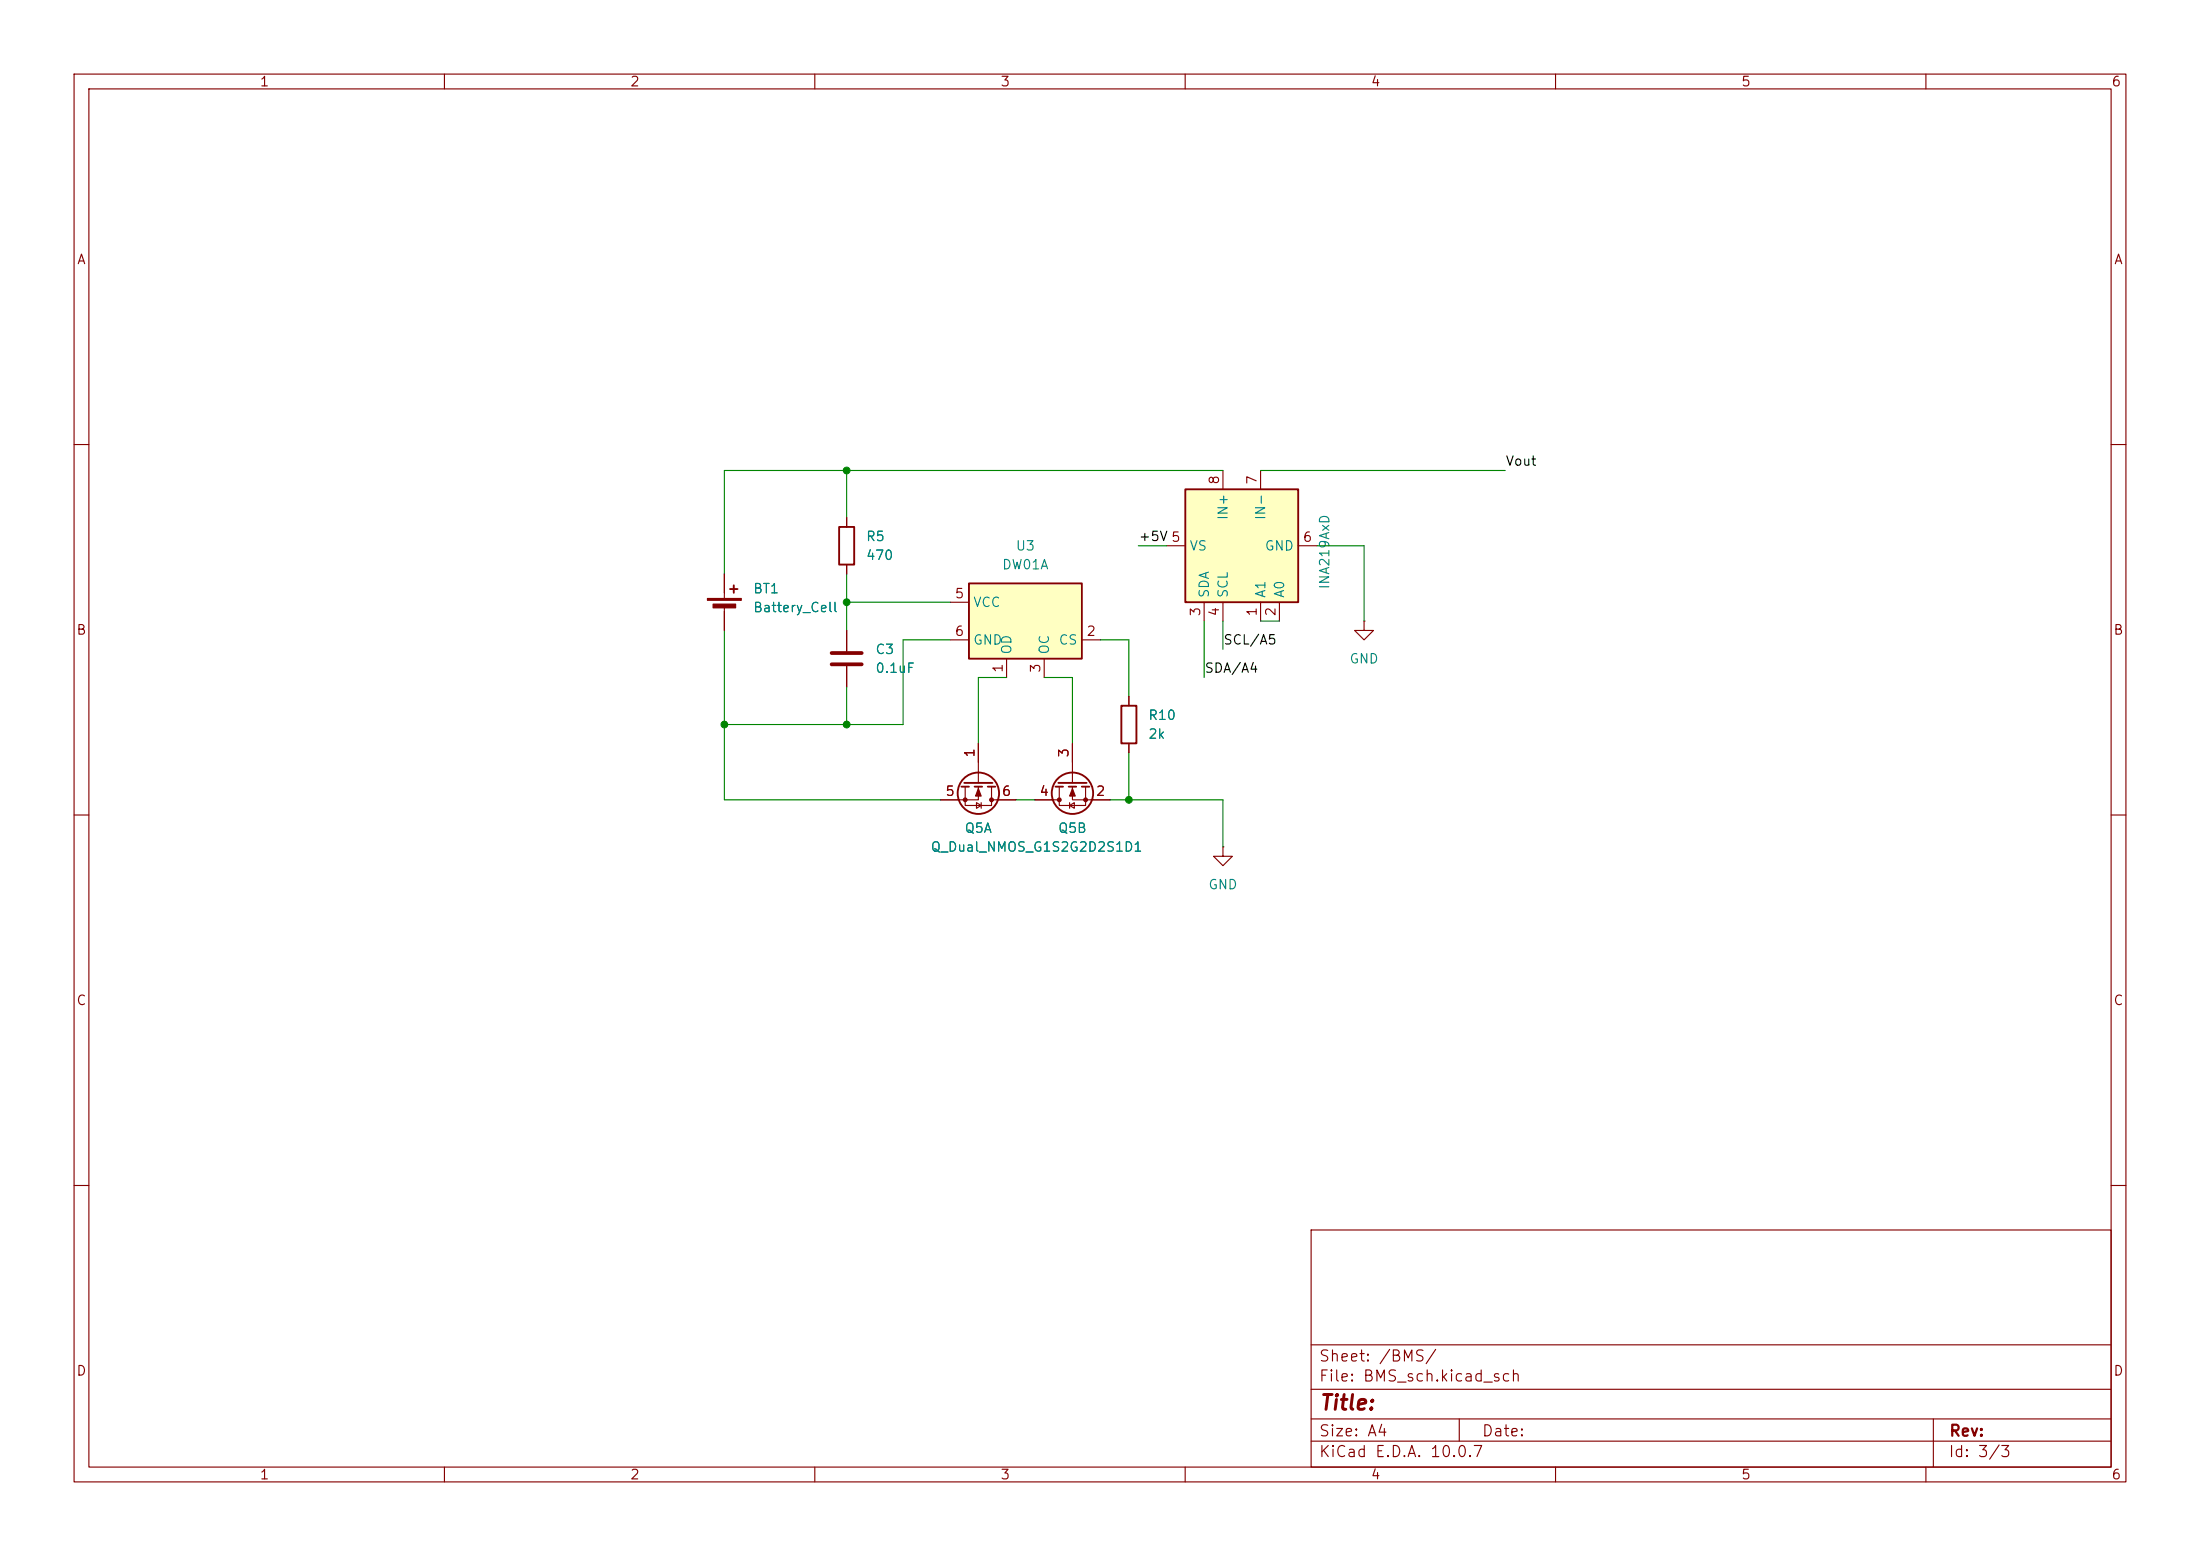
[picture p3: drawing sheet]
(kicad_sch
 (version 20260306)
 (generator "eeschema")
 (generator_version "10.0")
 (paper "A4")
 (lib_symbols
  (symbol "Battery_Management:DW01A" (exclude_from_sim no) (in_bom yes) (on_board yes)
   (in_pos_files yes)
   (duplicate_pin_numbers_are_jumpers no)
   (property "Reference" "U" (at -6.604 6.35 0) (show_name no) (do_not_autoplace no) (effects (font (size 1.27 1.27))))
   (property "Value" "DW01A" (at 4.318 6.604 0) (show_name no) (do_not_autoplace no) (effects (font (size 1.27 1.27))))
   (property "Footprint" "Package_TO_SOT_SMD:SOT-23-6" (at 0 0 0) (show_name no) (do_not_autoplace no) (hide yes) (effects (font (size 1.27 1.27))))
   (property "Datasheet" "https://hmsemi.com/downfile/DW01A.PDF" (at 0 0 0) (show_name no) (do_not_autoplace no) (hide yes) (effects (font (size 1.27 1.27))))
   (property "Description" "Overcharge, overcurrent and overdischarge protection IC for single cell lithium-ion/polymer battery" (at 0.254 1.524 0) (show_name no) (do_not_autoplace no) (hide yes) (effects (font (size 1.27 1.27))))
   (symbol "DW01A_0_1"
    (pin output line (at -2.54 -7.62 90) (length 2.54) (name "OD" (effects (font (size 1.27 1.27)))) (number "1" (effects (font (size 1.27 1.27)))))
    (pin input line (at 10.16 -2.54 180) (length 2.54) (name "CS" (effects (font (size 1.27 1.27)))) (number "2" (effects (font (size 1.27 1.27)))))
    (pin output line (at 2.54 -7.62 90) (length 2.54) (name "OC" (effects (font (size 1.27 1.27)))) (number "3" (effects (font (size 1.27 1.27)))))
    (pin power_in line (at -10.16 2.54 0) (length 2.54) (name "VCC" (effects (font (size 1.27 1.27)))) (number "5" (effects (font (size 1.27 1.27)))))
    (pin power_in line (at -10.16 -2.54 0) (length 2.54) (name "GND" (effects (font (size 1.27 1.27)))) (number "6" (effects (font (size 1.27 1.27))))))
   (symbol "DW01A_1_1"
    (rectangle (start -7.62 5.08) (end 7.62 -5.08) (stroke (width 0.254) (type default)) (fill (type background)))
    (pin no_connect line (at 10.16 2.54 180) (length 2.54) (hide yes) (name "TD" (effects (font (size 1.27 1.27)))) (number "4" (effects (font (size 1.27 1.27))))))
   (embedded_fonts no))
  (symbol "Device:Battery_Cell"
   (pin_numbers (hide yes))
   (pin_names
    (offset 0) (hide yes)) (exclude_from_sim no) (in_bom yes) (on_board yes)
   (in_pos_files yes)
   (duplicate_pin_numbers_are_jumpers no)
   (property "Reference" "BT" (at 2.54 2.54 0) (show_name no) (do_not_autoplace no) (effects (font (size 1.27 1.27)) (justify left)))
   (property "Value" "Battery_Cell" (at 2.54 0 0) (show_name no) (do_not_autoplace no) (effects (font (size 1.27 1.27)) (justify left)))
   (property "Footprint" "" (at 0 1.524 90) (show_name no) (do_not_autoplace no) (hide yes) (effects (font (size 1.27 1.27))))
   (property "Datasheet" "" (at 0 1.524 90) (show_name no) (do_not_autoplace no) (hide yes) (effects (font (size 1.27 1.27))))
   (property "Description" "Single-cell battery" (at 0 0 0) (show_name no) (do_not_autoplace no) (hide yes) (effects (font (size 1.27 1.27))))
   (property "Sim.Device" "V" (at 0 0 0) (show_name no) (do_not_autoplace no) (hide yes) (effects (font (size 1.27 1.27))))
   (property "Sim.Type" "DC" (at 0 0 0) (show_name no) (do_not_autoplace no) (hide yes) (effects (font (size 1.27 1.27))))
   (property "Sim.Pins" "1=+ 2=-" (at 0 0 0) (show_name no) (do_not_autoplace no) (hide yes) (effects (font (size 1.27 1.27))))
   (symbol "Battery_Cell_0_1"
    (rectangle (start -2.286 1.778) (end 2.286 1.524) (stroke (width 0) (type default)) (fill (type outline)))
    (rectangle (start -1.524 1.016) (end 1.524 0.508) (stroke (width 0) (type default)) (fill (type outline)))
    (polyline (pts (xy 0 1.778) (xy 0 2.54)) (stroke (width 0) (type default)) (fill (type none)))
    (polyline (pts (xy 0 0.762) (xy 0 0)) (stroke (width 0) (type default)) (fill (type none)))
    (polyline (pts (xy 0.762 3.048) (xy 1.778 3.048)) (stroke (width 0.254) (type default)) (fill (type none)))
    (polyline (pts (xy 1.27 3.556) (xy 1.27 2.54)) (stroke (width 0.254) (type default)) (fill (type none))))
   (symbol "Battery_Cell_1_1"
    (pin passive line (at 0 5.08 270) (length 2.54) (name "+" (effects (font (size 1.27 1.27)))) (number "1" (effects (font (size 1.27 1.27)))))
    (pin passive line (at 0 -2.54 90) (length 2.54) (name "-" (effects (font (size 1.27 1.27)))) (number "2" (effects (font (size 1.27 1.27))))))
   (embedded_fonts no))
  (symbol "Device:C"
   (pin_numbers (hide yes))
   (pin_names
    (offset 0.254)) (exclude_from_sim no) (in_bom yes) (on_board yes)
   (in_pos_files yes)
   (duplicate_pin_numbers_are_jumpers no)
   (property "Reference" "C" (at 0.635 2.54 0) (show_name no) (do_not_autoplace no) (effects (font (size 1.27 1.27)) (justify left)))
   (property "Value" "C" (at 0.635 -2.54 0) (show_name no) (do_not_autoplace no) (effects (font (size 1.27 1.27)) (justify left)))
   (property "Footprint" "" (at 0.9652 -3.81 0) (show_name no) (do_not_autoplace no) (hide yes) (effects (font (size 1.27 1.27))))
   (property "Datasheet" "" (at 0 0 0) (show_name no) (do_not_autoplace no) (hide yes) (effects (font (size 1.27 1.27))))
   (property "Description" "Unpolarized capacitor" (at 0 0 0) (show_name no) (do_not_autoplace no) (hide yes) (effects (font (size 1.27 1.27))))
   (symbol "C_0_1"
    (polyline (pts (xy -2.032 0.762) (xy 2.032 0.762)) (stroke (width 0.508) (type default)) (fill (type none)))
    (polyline (pts (xy -2.032 -0.762) (xy 2.032 -0.762)) (stroke (width 0.508) (type default)) (fill (type none))))
   (symbol "C_1_1"
    (pin passive line (at 0 3.81 270) (length 2.794) (name "" (effects (font (size 1.27 1.27)))) (number "1" (effects (font (size 1.27 1.27)))))
    (pin passive line (at 0 -3.81 90) (length 2.794) (name "" (effects (font (size 1.27 1.27)))) (number "2" (effects (font (size 1.27 1.27))))))
   (embedded_fonts no))
  (symbol "Device:R"
   (pin_numbers (hide yes))
   (pin_names
    (offset 0)) (exclude_from_sim no) (in_bom yes) (on_board yes)
   (in_pos_files yes)
   (duplicate_pin_numbers_are_jumpers no)
   (property "Reference" "R" (at 2.032 0 90) (show_name no) (do_not_autoplace no) (effects (font (size 1.27 1.27))))
   (property "Value" "R" (at 0 0 90) (show_name no) (do_not_autoplace no) (effects (font (size 1.27 1.27))))
   (property "Footprint" "" (at -1.778 0 90) (show_name no) (do_not_autoplace no) (hide yes) (effects (font (size 1.27 1.27))))
   (property "Datasheet" "" (at 0 0 0) (show_name no) (do_not_autoplace no) (hide yes) (effects (font (size 1.27 1.27))))
   (property "Description" "Resistor" (at 0 0 0) (show_name no) (do_not_autoplace no) (hide yes) (effects (font (size 1.27 1.27))))
   (symbol "R_0_1"
    (rectangle (start -1.016 -2.54) (end 1.016 2.54) (stroke (width 0.254) (type default)) (fill (type none))))
   (symbol "R_1_1"
    (pin passive line (at 0 3.81 270) (length 1.27) (name "" (effects (font (size 1.27 1.27)))) (number "1" (effects (font (size 1.27 1.27)))))
    (pin passive line (at 0 -3.81 90) (length 1.27) (name "" (effects (font (size 1.27 1.27)))) (number "2" (effects (font (size 1.27 1.27))))))
   (embedded_fonts no))
  (symbol "Sensor_Energy:INA219AxD" (exclude_from_sim no) (in_bom yes) (on_board yes)
   (in_pos_files yes)
   (duplicate_pin_numbers_are_jumpers no)
   (property "Reference" "U" (at -6.35 8.89 0) (show_name no) (do_not_autoplace no) (effects (font (size 1.27 1.27))))
   (property "Value" "INA219AxD" (at 5.08 8.89 0) (show_name no) (do_not_autoplace no) (effects (font (size 1.27 1.27))))
   (property "Footprint" "Package_SO:SOIC-8_3.9x4.9mm_P1.27mm" (at 20.32 -8.89 0) (show_name no) (do_not_autoplace no) (hide yes) (effects (font (size 1.27 1.27))))
   (property "Datasheet" "http://www.ti.com/lit/ds/symlink/ina219.pdf" (at 8.89 -2.54 0) (show_name no) (do_not_autoplace no) (hide yes) (effects (font (size 1.27 1.27))))
   (property "Description" "Zero-Drift, Bidirectional Current/Power Monitor (0-26V) With I2C Interface, SOIC-8" (at 0 0 0) (show_name no) (do_not_autoplace no) (hide yes) (effects (font (size 1.27 1.27))))
   (symbol "INA219AxD_0_1"
    (rectangle (start -7.62 7.62) (end 7.62 -7.62) (stroke (width 0.254) (type default)) (fill (type background))))
   (symbol "INA219AxD_1_1"
    (pin input line (at 10.16 -2.54 180) (length 2.54) (name "A1" (effects (font (size 1.27 1.27)))) (number "1" (effects (font (size 1.27 1.27)))))
    (pin input line (at 10.16 -5.08 180) (length 2.54) (name "A0" (effects (font (size 1.27 1.27)))) (number "2" (effects (font (size 1.27 1.27)))))
    (pin bidirectional line (at 10.16 5.08 180) (length 2.54) (name "SDA" (effects (font (size 1.27 1.27)))) (number "3" (effects (font (size 1.27 1.27)))))
    (pin input line (at 10.16 2.54 180) (length 2.54) (name "SCL" (effects (font (size 1.27 1.27)))) (number "4" (effects (font (size 1.27 1.27)))))
    (pin power_in line (at 0 10.16 270) (length 2.54) (name "VS" (effects (font (size 1.27 1.27)))) (number "5" (effects (font (size 1.27 1.27)))))
    (pin power_in line (at 0 -10.16 90) (length 2.54) (name "GND" (effects (font (size 1.27 1.27)))) (number "6" (effects (font (size 1.27 1.27)))))
    (pin input line (at -10.16 -2.54 0) (length 2.54) (name "IN-" (effects (font (size 1.27 1.27)))) (number "7" (effects (font (size 1.27 1.27)))))
    (pin input line (at -10.16 2.54 0) (length 2.54) (name "IN+" (effects (font (size 1.27 1.27)))) (number "8" (effects (font (size 1.27 1.27))))))
   (embedded_fonts no))
  (symbol "Transistor_FET:Q_Dual_NMOS_G1S2G2D2S1D1"
   (pin_names
    (offset 0) (hide yes)) (exclude_from_sim no) (in_bom yes) (on_board yes)
   (in_pos_files yes)
   (duplicate_pin_numbers_are_jumpers no)
   (property "Reference" "Q" (at 5.08 1.905 0) (show_name no) (do_not_autoplace no) (effects (font (size 1.27 1.27)) (justify left)))
   (property "Value" "Q_Dual_NMOS_G1S2G2D2S1D1" (at 5.08 0 0) (show_name no) (do_not_autoplace no) (effects (font (size 1.27 1.27)) (justify left)))
   (property "Footprint" "" (at 5.08 0 0) (show_name no) (do_not_autoplace no) (hide yes) (effects (font (size 1.27 1.27))))
   (property "Datasheet" "" (at 5.08 0 0) (show_name no) (do_not_autoplace no) (hide yes) (effects (font (size 1.27 1.27))))
   (property "Description" "Dual NMOS transistor, 6 pin package" (at 0 0 0) (show_name no) (do_not_autoplace no) (hide yes) (effects (font (size 1.27 1.27))))
   (symbol "Q_Dual_NMOS_G1S2G2D2S1D1_0_1"
    (polyline (pts (xy 0.254 1.905) (xy 0.254 -1.905)) (stroke (width 0.254) (type default)) (fill (type none)))
    (polyline (pts (xy 0.254 0) (xy -2.54 0)) (stroke (width 0) (type default)) (fill (type none)))
    (polyline (pts (xy 0.762 2.286) (xy 0.762 1.27)) (stroke (width 0.254) (type default)) (fill (type none)))
    (polyline (pts (xy 0.762 0.508) (xy 0.762 -0.508)) (stroke (width 0.254) (type default)) (fill (type none)))
    (polyline (pts (xy 0.762 -1.27) (xy 0.762 -2.286)) (stroke (width 0.254) (type default)) (fill (type none)))
    (polyline (pts (xy 0.762 -1.778) (xy 3.302 -1.778) (xy 3.302 1.778) (xy 0.762 1.778)) (stroke (width 0) (type default)) (fill (type none)))
    (polyline (pts (xy 1.016 0) (xy 2.032 0.381) (xy 2.032 -0.381) (xy 1.016 0)) (stroke (width 0) (type default)) (fill (type outline)))
    (circle (center 1.651 0) (radius 2.794) (stroke (width 0.254) (type default)) (fill (type none)))
    (polyline (pts (xy 2.54 2.54) (xy 2.54 1.778)) (stroke (width 0) (type default)) (fill (type none)))
    (circle (center 2.54 1.778) (radius 0.254) (stroke (width 0) (type default)) (fill (type outline)))
    (circle (center 2.54 -1.778) (radius 0.254) (stroke (width 0) (type default)) (fill (type outline)))
    (polyline (pts (xy 2.54 -2.54) (xy 2.54 0) (xy 0.762 0)) (stroke (width 0) (type default)) (fill (type none)))
    (polyline (pts (xy 2.921 0.381) (xy 3.683 0.381)) (stroke (width 0) (type default)) (fill (type none)))
    (polyline (pts (xy 3.302 0.381) (xy 2.921 -0.254) (xy 3.683 -0.254) (xy 3.302 0.381)) (stroke (width 0) (type default)) (fill (type none))))
   (symbol "Q_Dual_NMOS_G1S2G2D2S1D1_1_1"
    (pin input line (at -5.08 0 0) (length 2.54) (name "G" (effects (font (size 1.27 1.27)))) (number "1" (effects (font (size 1.27 1.27)))))
    (pin passive line (at 2.54 -5.08 90) (length 2.54) (name "S" (effects (font (size 1.27 1.27)))) (number "5" (effects (font (size 1.27 1.27)))))
    (pin passive line (at 2.54 5.08 270) (length 2.54) (name "D" (effects (font (size 1.27 1.27)))) (number "6" (effects (font (size 1.27 1.27))))))
   (symbol "Q_Dual_NMOS_G1S2G2D2S1D1_2_1"
    (pin passive line (at 2.54 -5.08 90) (length 2.54) (name "S" (effects (font (size 1.27 1.27)))) (number "2" (effects (font (size 1.27 1.27)))))
    (pin input line (at -5.08 0 0) (length 2.54) (name "G" (effects (font (size 1.27 1.27)))) (number "3" (effects (font (size 1.27 1.27)))))
    (pin passive line (at 2.54 5.08 270) (length 2.54) (name "D" (effects (font (size 1.27 1.27)))) (number "4" (effects (font (size 1.27 1.27))))))
   (embedded_fonts no))
  (symbol "power:GND"
   (power global)
   (pin_numbers (hide yes))
   (pin_names
    (offset 0) (hide yes)) (exclude_from_sim no) (in_bom yes) (on_board yes)
   (in_pos_files yes)
   (duplicate_pin_numbers_are_jumpers no)
   (property "Reference" "#PWR" (at 0 -6.35 0) (show_name no) (do_not_autoplace no) (hide yes) (effects (font (size 1.27 1.27))))
   (property "Value" "GND" (at 0 -3.81 0) (show_name no) (do_not_autoplace no) (effects (font (size 1.27 1.27))))
   (property "Footprint" "" (at 0 0 0) (show_name no) (do_not_autoplace no) (hide yes) (effects (font (size 1.27 1.27))))
   (property "Datasheet" "" (at 0 0 0) (show_name no) (do_not_autoplace no) (hide yes) (effects (font (size 1.27 1.27))))
   (property "Description" "Power symbol creates a global label with name \"GND\" , ground" (at 0 0 0) (show_name no) (do_not_autoplace no) (hide yes) (effects (font (size 1.27 1.27))))
   (symbol "GND_0_1"
    (polyline (pts (xy 0 0) (xy 0 -1.27) (xy 1.27 -1.27) (xy 0 -2.54) (xy -1.27 -1.27) (xy 0 -1.27)) (stroke (width 0) (type default)) (fill (type none))))
   (symbol "GND_1_1"
    (pin power_in line (at 0 0 270) (length 0) (name "" (effects (font (size 1.27 1.27)))) (number "1" (effects (font (size 1.27 1.27))))))
   (embedded_fonts no)))
 (junction
  (at 114.3 81.28)
  (diameter 0)
  (color 0 0 0 0))
 (junction
  (at 152.4 107.95)
  (diameter 0)
  (color 0 0 0 0))
 (junction
  (at 97.79 97.79)
  (diameter 0)
  (color 0 0 0 0))
 (junction
  (at 114.3 63.5)
  (diameter 0)
  (color 0 0 0 0))
 (junction
  (at 114.3 97.79)
  (diameter 0)
  (color 0 0 0 0))
 (wire
  (pts (xy 97.79 85.09) (xy 97.79 97.79))
  (stroke (width 0) (type default)))
 (wire
  (pts (xy 148.59 86.36) (xy 152.4 86.36))
  (stroke (width 0) (type default)))
 (wire
  (pts (xy 162.56 83.82) (xy 162.56 91.44))
  (stroke (width 0) (type default)))
 (wire
  (pts (xy 170.18 63.5) (xy 203.2 63.5))
  (stroke (width 0) (type default)))
 (wire
  (pts (xy 144.78 100.33) (xy 144.78 91.44))
  (stroke (width 0) (type default)))
 (wire
  (pts (xy 121.92 86.36) (xy 121.92 97.79))
  (stroke (width 0) (type default)))
 (wire
  (pts (xy 114.3 69.85) (xy 114.3 63.5))
  (stroke (width 0) (type default)))
 (wire
  (pts (xy 165.1 83.82) (xy 165.1 87.63))
  (stroke (width 0) (type default)))
 (wire
  (pts (xy 114.3 81.28) (xy 114.3 85.09))
  (stroke (width 0) (type default)))
 (wire
  (pts (xy 184.15 73.66) (xy 184.15 83.82))
  (stroke (width 0) (type default)))
 (wire
  (pts (xy 114.3 81.28) (xy 128.27 81.28))
  (stroke (width 0) (type default)))
 (wire
  (pts (xy 114.3 77.47) (xy 114.3 81.28))
  (stroke (width 0) (type default)))
 (wire
  (pts (xy 149.86 107.95) (xy 152.4 107.95))
  (stroke (width 0) (type default)))
 (wire
  (pts (xy 114.3 97.79) (xy 121.92 97.79))
  (stroke (width 0) (type default)))
 (wire
  (pts (xy 153.67 73.66) (xy 157.48 73.66))
  (stroke (width 0) (type default)))
 (wire
  (pts (xy 128.27 86.36) (xy 121.92 86.36))
  (stroke (width 0) (type default)))
 (wire
  (pts (xy 97.79 63.5) (xy 97.79 77.47))
  (stroke (width 0) (type default)))
 (wire
  (pts (xy 165.1 107.95) (xy 165.1 114.3))
  (stroke (width 0) (type default)))
 (wire
  (pts (xy 114.3 63.5) (xy 97.79 63.5))
  (stroke (width 0) (type default)))
 (wire
  (pts (xy 97.79 97.79) (xy 114.3 97.79))
  (stroke (width 0) (type default)))
 (wire
  (pts (xy 177.8 73.66) (xy 184.15 73.66))
  (stroke (width 0) (type default)))
 (wire
  (pts (xy 97.79 107.95) (xy 97.79 97.79))
  (stroke (width 0) (type default)))
 (wire
  (pts (xy 132.08 91.44) (xy 135.89 91.44))
  (stroke (width 0) (type default)))
 (wire
  (pts (xy 144.78 91.44) (xy 140.97 91.44))
  (stroke (width 0) (type default)))
 (wire
  (pts (xy 170.18 83.82) (xy 172.72 83.82))
  (stroke (width 0) (type default)))
 (wire
  (pts (xy 97.79 107.95) (xy 127 107.95))
  (stroke (width 0) (type default)))
 (wire
  (pts (xy 152.4 86.36) (xy 152.4 93.98))
  (stroke (width 0) (type default)))
 (wire
  (pts (xy 114.3 97.79) (xy 114.3 92.71))
  (stroke (width 0) (type default)))
 (wire
  (pts (xy 114.3 63.5) (xy 165.1 63.5))
  (stroke (width 0) (type default)))
 (wire
  (pts (xy 152.4 107.95) (xy 165.1 107.95))
  (stroke (width 0) (type default)))
 (wire
  (pts (xy 132.08 100.33) (xy 132.08 91.44))
  (stroke (width 0) (type default)))
 (wire
  (pts (xy 137.16 107.95) (xy 139.7 107.95))
  (stroke (width 0) (type default)))
 (wire
  (pts (xy 152.4 101.6) (xy 152.4 107.95))
  (stroke (width 0) (type default)))
 (label "SDA{slash}A4"
  (at 162.56 91.44 0)
  (effects (font (size 1.27 1.27)) (justify left bottom)))
 (label "SCL{slash}A5"
  (at 165.1 87.63 0)
  (effects (font (size 1.27 1.27)) (justify left bottom)))
 (label "Vout"
  (at 203.2 63.5 0)
  (effects (font (size 1.27 1.27)) (justify left bottom)))
 (label "+5V"
  (at 153.67 73.66 0)
  (effects (font (size 1.27 1.27)) (justify left bottom)))
 (symbol
  (lib_id "Device:R")
  (at 114.3 73.66 0)
  (unit 1)
  (body_style 1)
  (exclude_from_sim no)
  (in_bom yes)
  (on_board yes)
  (in_pos_files yes)
  (dnp no)
  (fields_autoplaced yes)
  (property "Reference" "R5" (at 116.84 72.3899 0) (show_name no) (do_not_autoplace no) (effects (font (size 1.27 1.27)) (justify left)))
  (property "Value" "470" (at 116.84 74.9299 0) (show_name no) (do_not_autoplace no) (effects (font (size 1.27 1.27)) (justify left)))
  (property "Footprint" "" (at 112.522 73.66 90) (hide yes) (show_name no) (do_not_autoplace no) (effects (font (size 1.27 1.27))))
  (property "Datasheet" "" (at 114.3 73.66 0) (hide yes) (show_name no) (do_not_autoplace no) (effects (font (size 1.27 1.27))))
  (property "Description" "Resistor" (at 114.3 73.66 0) (hide yes) (show_name no) (do_not_autoplace no) (effects (font (size 1.27 1.27))))
  (pin "1")
  (pin "2"))
 (symbol
  (lib_id "power:GND")
  (at 165.1 114.3 0)
  (unit 1)
  (body_style 1)
  (exclude_from_sim no)
  (in_bom yes)
  (on_board yes)
  (in_pos_files yes)
  (dnp no)
  (fields_autoplaced yes)
  (property "Reference" "#PWR019" (at 165.1 120.65 0) (hide yes) (show_name no) (do_not_autoplace no) (effects (font (size 1.27 1.27))))
  (property "Value" "GND" (at 165.1 119.38 0) (show_name no) (do_not_autoplace no) (effects (font (size 1.27 1.27))))
  (property "Footprint" "" (at 165.1 114.3 0) (hide yes) (show_name no) (do_not_autoplace no) (effects (font (size 1.27 1.27))))
  (property "Datasheet" "" (at 165.1 114.3 0) (hide yes) (show_name no) (do_not_autoplace no) (effects (font (size 1.27 1.27))))
  (property "Description" "Power symbol creates a global label with name \"GND\" , ground" (at 165.1 114.3 0) (hide yes) (show_name no) (do_not_autoplace no) (effects (font (size 1.27 1.27))))
  (pin "1"))
 (symbol
  (lib_id "Device:C")
  (at 114.3 88.9 0)
  (unit 1)
  (body_style 1)
  (exclude_from_sim no)
  (in_bom yes)
  (on_board yes)
  (in_pos_files yes)
  (dnp no)
  (fields_autoplaced yes)
  (property "Reference" "C3" (at 118.11 87.6299 0) (show_name no) (do_not_autoplace no) (effects (font (size 1.27 1.27)) (justify left)))
  (property "Value" "0.1uF" (at 118.11 90.1699 0) (show_name no) (do_not_autoplace no) (effects (font (size 1.27 1.27)) (justify left)))
  (property "Footprint" "" (at 115.2652 92.71 0) (hide yes) (show_name no) (do_not_autoplace no) (effects (font (size 1.27 1.27))))
  (property "Datasheet" "" (at 114.3 88.9 0) (hide yes) (show_name no) (do_not_autoplace no) (effects (font (size 1.27 1.27))))
  (property "Description" "Unpolarized capacitor" (at 114.3 88.9 0) (hide yes) (show_name no) (do_not_autoplace no) (effects (font (size 1.27 1.27))))
  (pin "1")
  (pin "2"))
 (symbol
  (lib_id "Device:R")
  (at 152.4 97.79 0)
  (unit 1)
  (body_style 1)
  (exclude_from_sim no)
  (in_bom yes)
  (on_board yes)
  (in_pos_files yes)
  (dnp no)
  (fields_autoplaced yes)
  (property "Reference" "R10" (at 154.94 96.5199 0) (show_name no) (do_not_autoplace no) (effects (font (size 1.27 1.27)) (justify left)))
  (property "Value" "2k" (at 154.94 99.0599 0) (show_name no) (do_not_autoplace no) (effects (font (size 1.27 1.27)) (justify left)))
  (property "Footprint" "" (at 150.622 97.79 90) (hide yes) (show_name no) (do_not_autoplace no) (effects (font (size 1.27 1.27))))
  (property "Datasheet" "" (at 152.4 97.79 0) (hide yes) (show_name no) (do_not_autoplace no) (effects (font (size 1.27 1.27))))
  (property "Description" "Resistor" (at 152.4 97.79 0) (hide yes) (show_name no) (do_not_autoplace no) (effects (font (size 1.27 1.27))))
  (pin "1")
  (pin "2"))
 (symbol
  (lib_id "Device:Battery_Cell")
  (at 97.79 82.55 0)
  (unit 1)
  (body_style 1)
  (exclude_from_sim no)
  (in_bom yes)
  (on_board yes)
  (in_pos_files yes)
  (dnp no)
  (fields_autoplaced yes)
  (property "Reference" "BT1" (at 101.6 79.4384 0) (show_name no) (do_not_autoplace no) (effects (font (size 1.27 1.27)) (justify left)))
  (property "Value" "Battery_Cell" (at 101.6 81.9784 0) (show_name no) (do_not_autoplace no) (effects (font (size 1.27 1.27)) (justify left)))
  (property "Footprint" "" (at 97.79 81.026 90) (hide yes) (show_name no) (do_not_autoplace no) (effects (font (size 1.27 1.27))))
  (property "Datasheet" "Li-On Battery, 1 Single Cell" (at 97.79 81.026 90) (hide yes) (show_name no) (do_not_autoplace no) (effects (font (size 1.27 1.27))))
  (property "Description" "Single-cell battery" (at 97.79 82.55 0) (hide yes) (show_name no) (do_not_autoplace no) (effects (font (size 1.27 1.27))))
  (property "Sim.Device" "V" (at 97.79 82.55 0) (hide yes) (show_name no) (do_not_autoplace no) (effects (font (size 1.27 1.27))))
  (property "Sim.Type" "DC" (at 97.79 82.55 0) (hide yes) (show_name no) (do_not_autoplace no) (effects (font (size 1.27 1.27))))
  (property "Sim.Pins" "1=+ 2=-" (at 97.79 82.55 0) (hide yes) (show_name no) (do_not_autoplace no) (effects (font (size 1.27 1.27))))
  (pin "1")
  (pin "2"))
 (symbol
  (lib_id "Sensor_Energy:INA219AxD")
  (at 167.64 73.66 90)
  (mirror x)
  (unit 1)
  (body_style 1)
  (exclude_from_sim no)
  (in_bom yes)
  (on_board yes)
  (in_pos_files yes)
  (dnp no)
  (property "Reference" "U5" (at 154.94 75.8033 0) (hide yes) (show_name no) (do_not_autoplace no) (effects (font (size 1.27 1.27)) (justify left)))
  (property "Value" "INA219AxD" (at 178.816 69.342 0) (show_name no) (do_not_autoplace no) (effects (font (size 1.27 1.27)) (justify left)))
  (property "Footprint" "Package_SO:SOIC-8_3.9x4.9mm_P1.27mm" (at 176.53 93.98 0) (hide yes) (show_name no) (do_not_autoplace no) (effects (font (size 1.27 1.27))))
  (property "Datasheet" "http://www.ti.com/lit/ds/symlink/ina219.pdf" (at 170.18 82.55 0) (hide yes) (show_name no) (do_not_autoplace no) (effects (font (size 1.27 1.27))))
  (property "Description" "Zero-Drift, Bidirectional Current/Power Monitor (0-26V) With I2C Interface, SOIC-8" (at 167.64 73.66 0) (hide yes) (show_name no) (do_not_autoplace no) (effects (font (size 1.27 1.27))))
  (pin "8")
  (pin "5")
  (pin "4")
  (pin "3")
  (pin "6")
  (pin "2")
  (pin "1")
  (pin "7"))
 (symbol
  (lib_id "power:GND")
  (at 184.15 83.82 0)
  (unit 1)
  (body_style 1)
  (exclude_from_sim no)
  (in_bom yes)
  (on_board yes)
  (in_pos_files yes)
  (dnp no)
  (fields_autoplaced yes)
  (property "Reference" "#PWR08" (at 184.15 90.17 0) (hide yes) (show_name no) (do_not_autoplace no) (effects (font (size 1.27 1.27))))
  (property "Value" "GND" (at 184.15 88.9 0) (show_name no) (do_not_autoplace no) (effects (font (size 1.27 1.27))))
  (property "Footprint" "" (at 184.15 83.82 0) (hide yes) (show_name no) (do_not_autoplace no) (effects (font (size 1.27 1.27))))
  (property "Datasheet" "" (at 184.15 83.82 0) (hide yes) (show_name no) (do_not_autoplace no) (effects (font (size 1.27 1.27))))
  (property "Description" "Power symbol creates a global label with name \"GND\" , ground" (at 184.15 83.82 0) (hide yes) (show_name no) (do_not_autoplace no) (effects (font (size 1.27 1.27))))
  (pin "1"))
 (symbol
  (lib_id "Battery_Management:DW01A")
  (at 138.43 83.82 0)
  (unit 1)
  (body_style 1)
  (exclude_from_sim no)
  (in_bom yes)
  (on_board yes)
  (in_pos_files yes)
  (dnp no)
  (fields_autoplaced yes)
  (property "Reference" "U3" (at 138.43 73.66 0) (show_name no) (do_not_autoplace no) (effects (font (size 1.27 1.27))))
  (property "Value" "DW01A" (at 138.43 76.2 0) (show_name no) (do_not_autoplace no) (effects (font (size 1.27 1.27))))
  (property "Footprint" "Package_TO_SOT_SMD:SOT-23-6" (at 138.43 83.82 0) (hide yes) (show_name no) (do_not_autoplace no) (effects (font (size 1.27 1.27))))
  (property "Datasheet" "https://hmsemi.com/downfile/DW01A.PDF" (at 138.43 83.82 0) (hide yes) (show_name no) (do_not_autoplace no) (effects (font (size 1.27 1.27))))
  (property "Description" "Overcharge, overcurrent and overdischarge protection IC for single cell lithium-ion/polymer battery" (at 138.684 82.296 0) (hide yes) (show_name no) (do_not_autoplace no) (effects (font (size 1.27 1.27))))
  (pin "2")
  (pin "3")
  (pin "1")
  (pin "6")
  (pin "4")
  (pin "5"))
 (symbol
  (lib_id "Transistor_FET:Q_Dual_NMOS_G1S2G2D2S1D1")
  (at 132.08 105.41 270)
  (unit 1)
  (body_style 1)
  (exclude_from_sim no)
  (in_bom yes)
  (on_board yes)
  (in_pos_files yes)
  (dnp no)
  (property "Reference" "Q5" (at 132.08 111.76 90) (show_name no) (do_not_autoplace no) (effects (font (size 1.27 1.27))))
  (property "Value" "Q_Dual_NMOS_G1S2G2D2S1D1" (at 139.954 114.3 90) (show_name no) (do_not_autoplace no) (effects (font (size 1.27 1.27))))
  (property "Footprint" "" (at 132.08 110.49 0) (hide yes) (show_name no) (do_not_autoplace no) (effects (font (size 1.27 1.27))))
  (property "Datasheet" "" (at 132.08 110.49 0) (hide yes) (show_name no) (do_not_autoplace no) (effects (font (size 1.27 1.27))))
  (property "Description" "Dual NMOS transistor, 6 pin package" (at 132.08 105.41 0) (hide yes) (show_name no) (do_not_autoplace no) (effects (font (size 1.27 1.27))))
  (pin "5")
  (pin "3")
  (pin "4")
  (pin "6")
  (pin "2")
  (pin "1"))
 (symbol
  (lib_id "Transistor_FET:Q_Dual_NMOS_G1S2G2D2S1D1")
  (at 144.78 105.41 90)
  (mirror x)
  (unit 2)
  (body_style 1)
  (exclude_from_sim no)
  (in_bom yes)
  (on_board yes)
  (in_pos_files yes)
  (dnp no)
  (property "Reference" "Q5" (at 144.78 111.76 90) (show_name no) (do_not_autoplace no) (effects (font (size 1.27 1.27))))
  (property "Value" "Q_Dual_NMOS_G1S2G2D2S1D1" (at 144.78 114.3 90) (hide yes) (show_name no) (do_not_autoplace no) (effects (font (size 1.27 1.27))))
  (property "Footprint" "" (at 144.78 110.49 0) (hide yes) (show_name no) (do_not_autoplace no) (effects (font (size 1.27 1.27))))
  (property "Datasheet" "" (at 144.78 110.49 0) (hide yes) (show_name no) (do_not_autoplace no) (effects (font (size 1.27 1.27))))
  (property "Description" "Dual NMOS transistor, 6 pin package" (at 144.78 105.41 0) (hide yes) (show_name no) (do_not_autoplace no) (effects (font (size 1.27 1.27))))
  (pin "5")
  (pin "3")
  (pin "4")
  (pin "6")
  (pin "2")
  (pin "1")))
